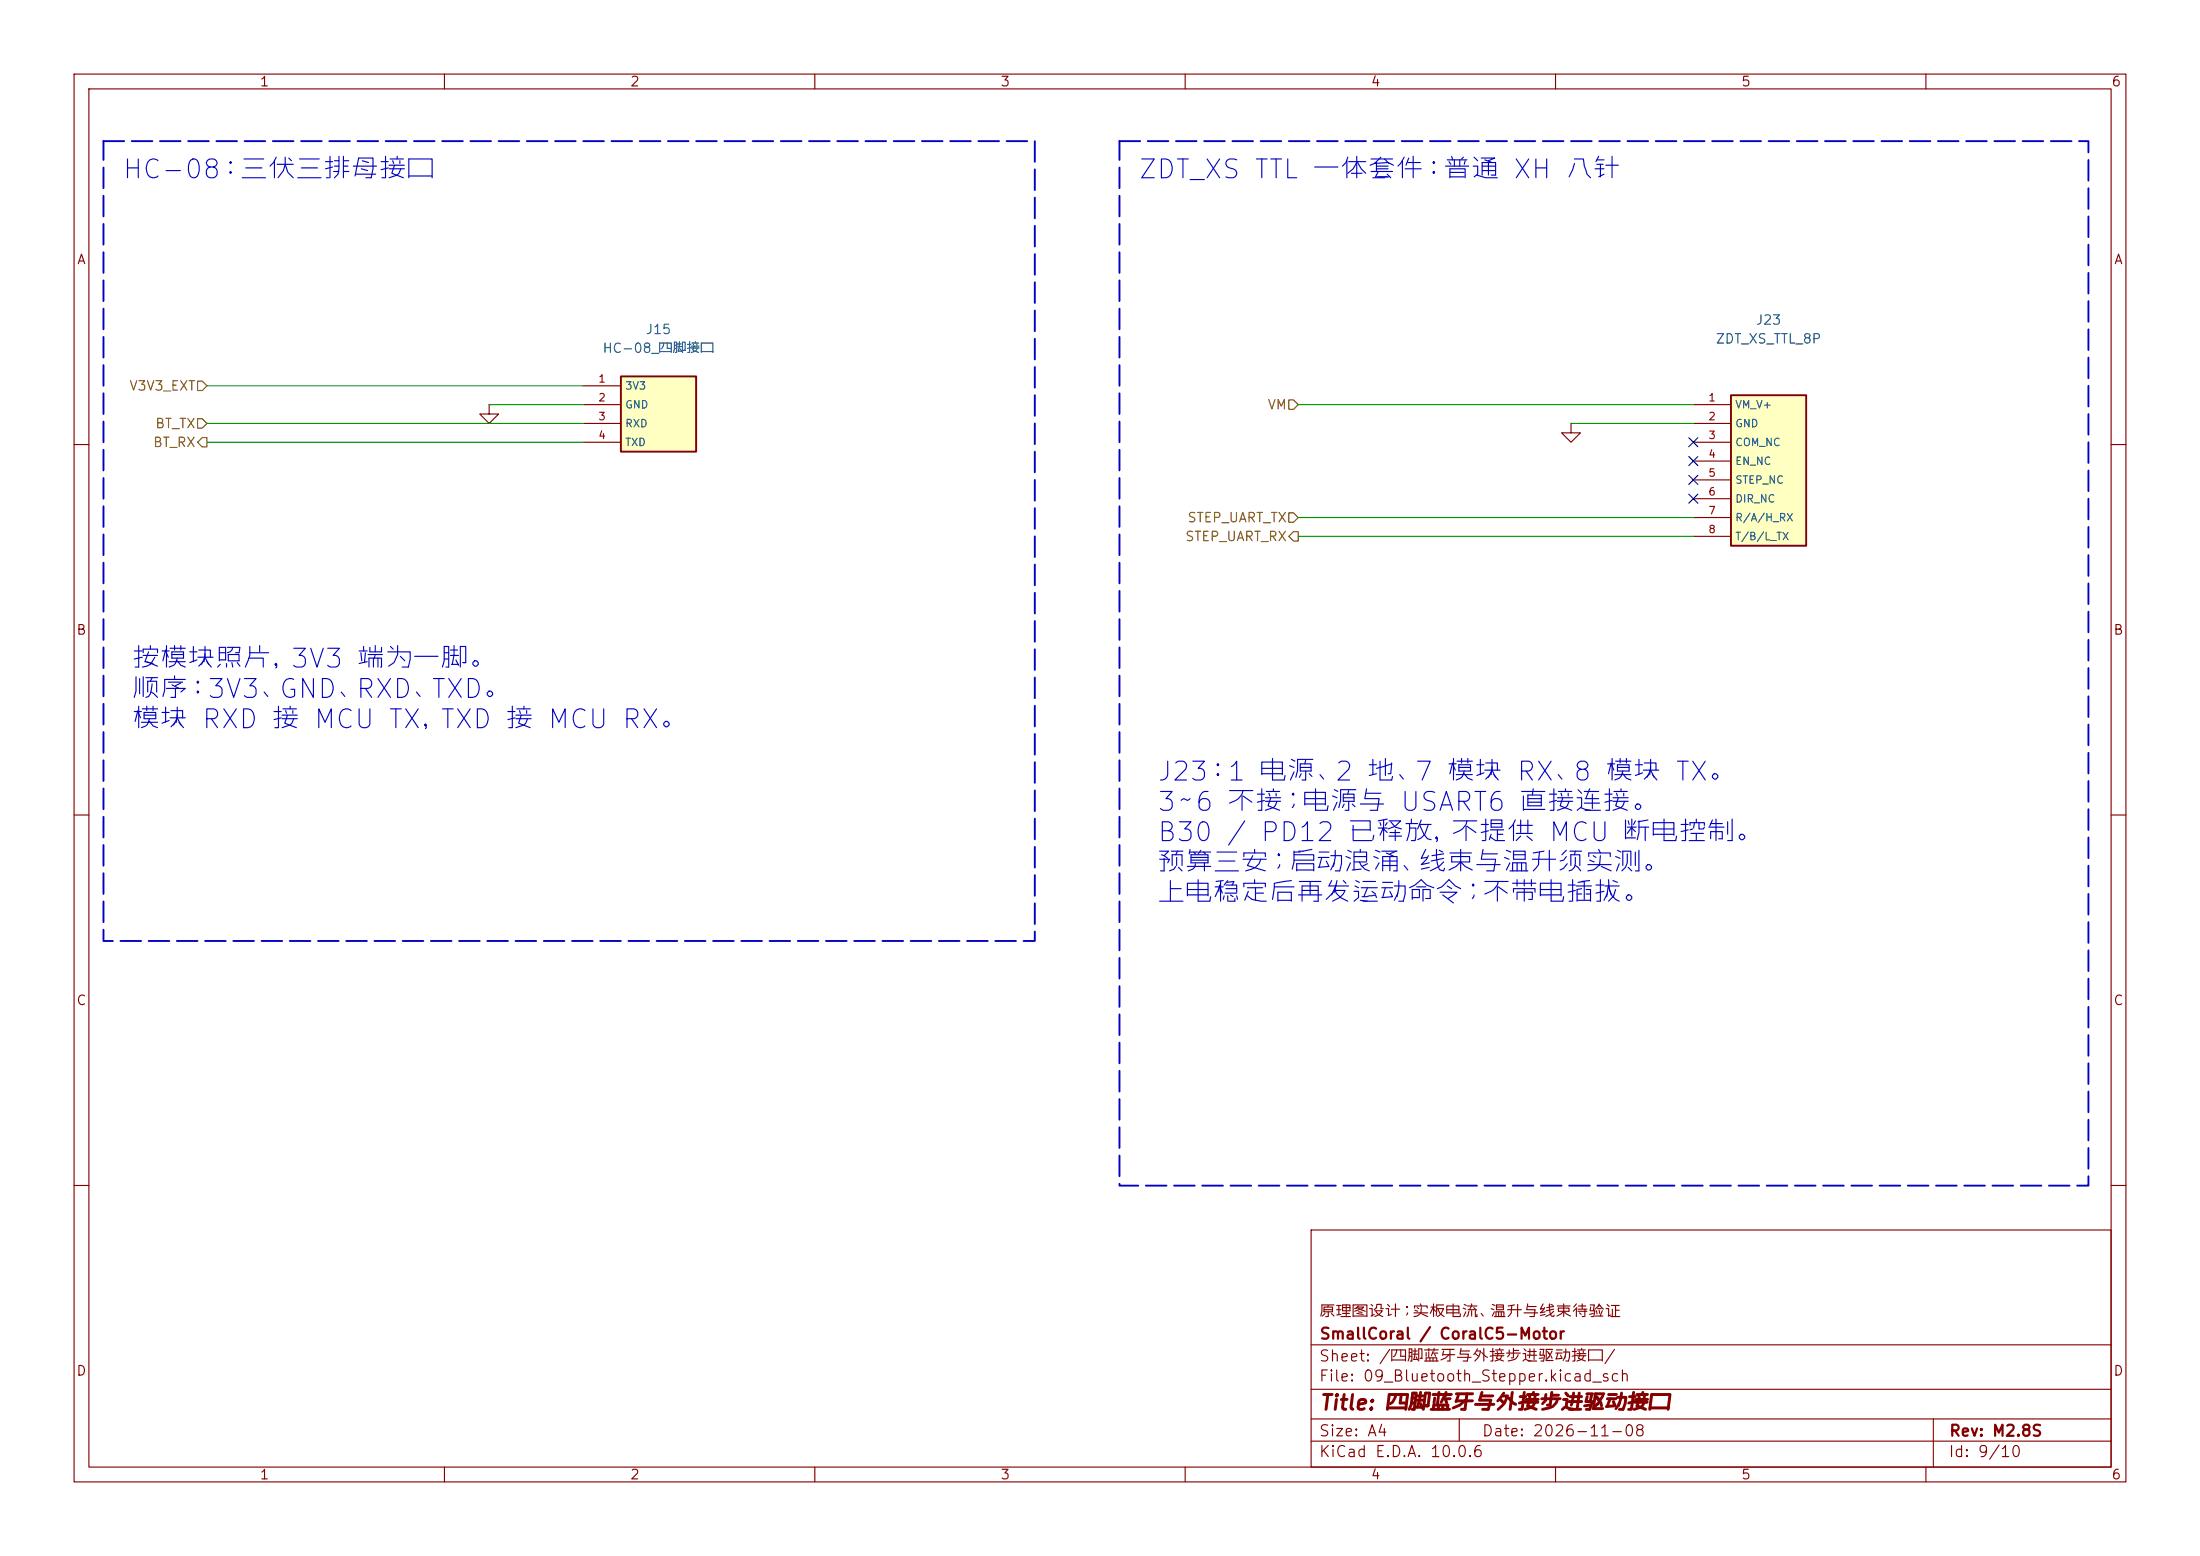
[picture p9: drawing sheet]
<svg xmlns="http://www.w3.org/2000/svg" width="297mm" height="210mm" viewBox="0 0 297 210" stroke-linecap="round" stroke-linejoin="round" font-family="sans-serif">
<g fill="none" stroke="#840000" stroke-width=".15">
<path d="M10 10h277v190h-277zM12 12h273v186h-273zM60 10v2M110 10v2M160 10v2M210 10v2M260 10v2M10 60h2M285 60h2M10 110h2M285 110h2M10 160h2"/>
<path d="M177 166h108v32h-108zM285 160h2M60 198v2M110 198v2M160 198v2M177 194.5h108M177 191.5h108M177 187.5h108M177 181.5h108M197 191.5v3M210 198v2M260 198v2"/>
<path d="M261 191.5v6.5"/>
</g>
<path d="M233.7 53.3h10.1v20.4h-10.1z" fill="#ffffc2"/>
<path d="M233.7 53.3h10.1v20.4h-10.1z" fill="none" stroke="#840000" stroke-width=".25"/>
<path d="M66 54.6v1.3h1.3l-1.3 1.3-1.2-1.3h1.2M66 54.6h.1M212.1 57.2v1.2h1.3l-1.3 1.3-1.3-1.3h1.3M212.1 57.2h.1M228.6 54.6h5.1M228.6 57.2h5.1M228.6 59.7h5.1M228.6 62.2h5.1M228.6 64.8h5.1M228.6 67.3h5.1M228.6 69.9h5.1M228.6 72.4h5.1" fill="none" stroke="#840000" stroke-width=".15"/>
<path d="M83.8 50.8h10.2v10.2h-10.2z" fill="#ffffc2"/>
<path d="M83.8 50.8h10.2v10.2h-10.2z" fill="none" stroke="#840000" stroke-width=".25"/>
<path d="M78.7 52.1h5.1M78.7 54.6h5.1M78.7 57.2h5.1M78.7 59.7h5.1" fill="none" stroke="#840000" stroke-width=".15"/>
<path d="M26.7 51.4h.6l.6 .7-.6 .6h-.6zM26.7 59.7l.6-.6h.6v1.2h-.6zM26.7 56.5h.6l.6 .7-.6 .6h-.6zM174 54h.6l.7 .6-.7 .6h-.6zM174 69.2h.6l.7 .7-.7 .6h-.6zM174.6 71.8h.7v1.2h-.7l-.6-.6z" fill="none" stroke="#725600" stroke-width=".15"/>
<path d="M27.9 57.2h50.8M27.9 52.1h50.8M27.9 59.7h50.8M66 54.6h12.7M175.3 54.6h53.3M212.1 57.2h16.5M175.3 72.4h53.3M175.3 69.9h53.3" fill="none" stroke="#009600" stroke-width=".15"/>
<path d="M228 59.1l1.2 1.2M229.2 59.1l-1.2 1.2M228 66.7l1.2 1.2M228 64.2l1.2 1.2M228 61.6l1.2 1.2M229.2 66.7l-1.2 1.2M229.2 64.2l-1.2 1.2M229.2 61.6l-1.2 1.2" fill="none" stroke="#000084" stroke-width=".15"/>
<path d="M14 19.1h125.7v107.9h-125.7zM151.1 19.1h130.8v140.9h-130.8z" fill="none" stroke="#0000c2" stroke-width=".25" stroke-dasharray="2.8 1"/>
<g font-size="2.5" fill="#0000c2">
<text x="16.4" y="24.8">HC-08：三伏三排母接口</text>
<text x="153.5" y="24.8">ZDT_XS TTL 一体套件：普通 XH 八针</text>
<text x="17.6" y="90.8">按模块照片，3V3 端为一脚。</text>
<text x="17.6" y="94.9">顺序：3V3、GND、RXD、TXD。</text>
<text x="17.6" y="99">模块 RXD 接 MCU TX，TXD 接 MCU RX。</text>
<text x="156.1" y="106">J23：1 电源、2 地、7 模块 RX、8 模块 TX。</text>
<text x="156.1" y="110.1">3～6 不接；电源与 USART6 直接连接。</text>
<text x="156.1" y="114.2">B30 / PD12 已释放，不提供 MCU 断电控制。</text>
<text x="156.1" y="118.3">预算三安；启动浪涌、线束与温升须实测。</text>
<text x="156.1" y="122.4">上电稳定后再发运动命令；不带电插拔。</text>
</g>
<text font-size="2" fill="#840000" x="178" y="190.8">Title: 四脚蓝牙与外接步进驱动接口</text>
<g font-size="1.5" fill="#840000">
<text x="178" y="178.1">原理图设计；实板电流、温升与线束待验证</text>
<text x="178" y="184.1">Sheet: /四脚蓝牙与外接步进驱动接口/</text>
<text x="178" y="181.1">SmallCoral / CoralC5-Motor</text>
<text x="178" y="186.8">File: 09_Bluetooth_Stepper.kicad_sch</text>
<text x="178" y="197">KiCad E.D.A. 10.0.6</text>
<text x="178" y="194.2">Size: A4</text>
<text x="200" y="194.2">Date: 2026-11-08</text>
<text x="263" y="197">Id: 9/10</text>
<text x="263" y="194.2">Rev: M2.8S</text>
</g>
<g font-size="1.3" fill="#840000">
<text x="35" y="12">1</text>
<text x="85" y="12">2</text>
<text x="135" y="12">3</text>
<text x="185" y="12">4</text>
<text x="235" y="12">5</text>
<text x="285" y="12">6</text>
<text x="10.3" y="36">A</text>
<text x="285.3" y="36">A</text>
<text x="10.2" y="86">B</text>
<text x="285.2" y="86">B</text>
<text x="10.2" y="136">C</text>
<text x="285.2" y="136">C</text>
<text x="10.2" y="186">D</text>
<text x="285.2" y="186">D</text>
<text x="35" y="200">1</text>
<text x="85" y="200">2</text>
<text x="135" y="200">3</text>
<text x="185" y="200">4</text>
<text x="235" y="200">5</text>
<text x="285" y="200">6</text>
</g>
<g font-size="1.3" fill="#006464">
<text x="81.2" y="48">HC-08_四脚接口</text>
<text x="87.1" y="45.4">J15</text>
<text x="231.5" y="46.7">ZDT_XS_TTL_8P</text>
<text x="236.9" y="44.1">J23</text>
</g>
<g font-size="1.3" fill="#725600">
<text x="17.4" y="53">V3V3_EXT</text>
<text x="20.9" y="58.1">BT_TX</text>
<text x="171" y="55.6">VM</text>
<text x="20.6" y="60.7">BT_RX</text>
<text x="160.2" y="70.8">STEP_UART_TX</text>
<text x="159.9" y="73.4">STEP_UART_RX</text>
</g>
<g font-size="1" fill="#a90000">
<text x="80.7" y="51.9">1</text>
<text x="80.7" y="54.4">2</text>
<text x="80.7" y="57">3</text>
<text x="80.7" y="59.5">4</text>
<text x="230.6" y="54.4">1</text>
<text x="230.6" y="57">2</text>
<text x="230.6" y="59.5">3</text>
<text x="230.6" y="62">4</text>
<text x="230.6" y="64.6">5</text>
<text x="230.6" y="67.1">6</text>
<text x="230.6" y="69.7">7</text>
<text x="230.6" y="72.2">8</text>
</g>
<g font-size="1" fill="#006464">
<text x="84.3" y="52.8">3V3</text>
<text x="84.3" y="55.4">GND</text>
<text x="84.3" y="57.9">RXD</text>
<text x="234.2" y="55.4">VM_V+</text>
<text x="234.2" y="57.9">GND</text>
<text x="84.3" y="60.5">TXD</text>
<text x="234.2" y="60.5">COM_NC</text>
<text x="234.2" y="63">EN_NC</text>
<text x="234.2" y="65.5">STEP_NC</text>
<text x="234.2" y="68.1">DIR_NC</text>
<text x="234.2" y="70.6">R/A/H_RX</text>
<text x="234.2" y="73.2">T/B/L_TX</text>
</g>
</svg>
